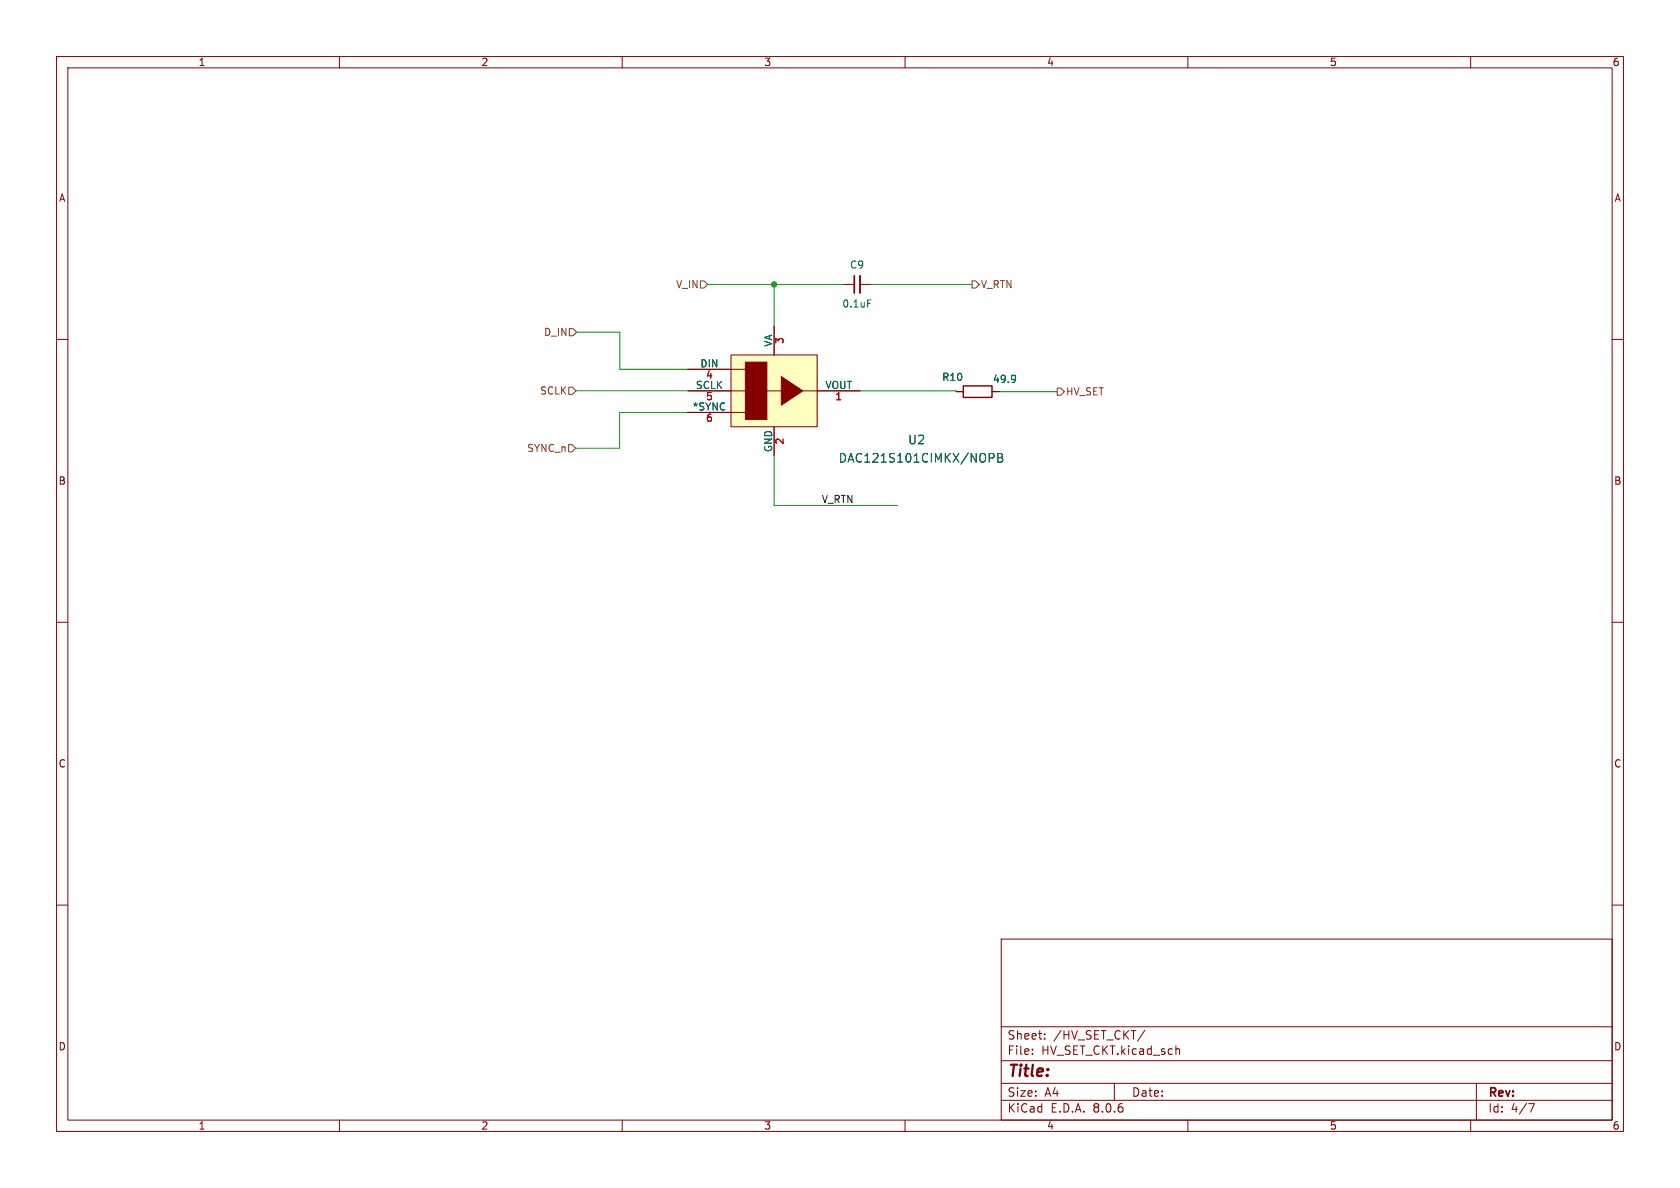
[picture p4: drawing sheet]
<svg xmlns="http://www.w3.org/2000/svg" width="297mm" height="210mm" viewBox="0 0 297 210" stroke-linecap="round" stroke-linejoin="round" font-family="sans-serif">
<g fill="none" stroke="#840000" stroke-width=".18">
<path d="M10 10h277v190h-277zM12 12h273v186h-273zM60 10v2M110 10v2M160 10v2M210 10v2M260 10v2M10 60h2M285 60h2M10 110h2M285 110h2M10 160h2"/>
<path d="M285 160h2M177 166h108v32h-108zM60 198v2M110 198v2M160 198v2M177 194.5h108M177 191.5h108M177 187.5h108M177 181.5h108M182.5 186.3v.1M182.5 185.5v.1M184.7 183.6v.1"/>
<path d="M184.7 182.8v.1M197 191.5v3M202.4 182.1l-1.3 2M208 185.5h.5v.9M210 198v2M260 198v2M261 191.5v6.5M270.2 195.1h1l-.6 1.5"/>
</g>
<path d="M129.2 62.7h15.3v12.7h-15.3z" fill="#ffffc2"/>
<path d="M136.8 57.7v5M149 50.3h2M152 50.3h2.1M121.6 72.9h10.2M121.6 69.1h10.2M121.6 65.3h10.2M129.2 62.7h15.3v12.7h-15.3zM135.6 69.1h2.5M136.8 75.4v5.1M141.9 69.1h10.2M169 69.2h1.3M175.4 69.2h1.2" fill="none" stroke="#840000" stroke-width=".18"/>
<g fill="#840000" stroke="#840000" stroke-width=".18">
<path d="M138.1 66.6l3.8 2.5-3.8 2.5z"/>
<path d="M131.8 64h3.8v10.2h-3.8z"/>
</g>
<path d="M153.4 53h.6M179.4 66.4l.1 .1a1.07 1.07 0 0 1-.1 1M179.5 66.9l-.1 .2M174.9 80.2h.6l.3 .3-.2 .4-.7 .1M176.4 80.2h.5l.2 .1 .1 .3-.3 .3a.41 .41 0 0 1 .4 .4 .41 .41 0 0 1-.3 .4h-.6zM176.4 80.9h.5" fill="none" stroke="#006464" stroke-width=".18"/>
<path d="M152 48.8v3" fill="none" stroke="#840000" stroke-width=".33"/>
<path d="M151 48.8v3" fill="none" stroke="#840000" stroke-width=".3"/>
<path d="M170.3 68.2h5.1v2.1h-5.1z" fill="none" stroke="#840000" stroke-width=".25"/>
<path d="M100.6 58.1h.7l.6 .6-.6 .7h-.7zM123.8 49.6h.7l.6 .7-.6 .6h-.7zM171.9 49.6h.6l.6 .7-.6 .6h-.6zM100.5 78.6h.6l.7 .6-.7 .7h-.6zM100.5 68.4h.7l.6 .7-.6 .6h-.7zM186.9 68.6h.6l.7 .6-.7 .7h-.6z" fill="none" stroke="#725600" stroke-width=".18"/>
<path d="M101.9 58.7h7.7v6.6h12M125.1 50.3h23.9M136.8 50.3v7.4M154.1 50.3h17.8M101.8 69.1h19.8M121.6 69.1h.1M121.6 72.9h-12.1v6.3h-7.7M152.1 69.1h16.9v.1M176.6 69.2h10.3M136.8 80.5v8.9h21.9" fill="none" stroke="#009600" stroke-width=".18"/>
<circle cx="136.8" cy="50.3" r=".46" fill="#009600" stroke="#009600" stroke-width=".18"/>
<text font-size="2.8" fill="#840000" x="178" y="190.9">Title:</text>
<g font-size="2.1" fill="#006464">
<text x="148.2" y="82">DAC121S101CIMKX/NOPB</text>
<text x="160.4" y="78.7">U2</text>
</g>
<g font-size="2.1" fill="#840000">
<text x="178" y="184">Sheet:</text>
<text x="186.2" y="184">/HV_SET_CKT/</text>
<text x="178" y="186.7">File:</text>
<text x="184.1" y="186.7">HV_SET_CKT.kicad_sch</text>
<text x="178" y="196.9">KiCad</text>
<text x="178" y="194.1">Size:</text>
<text x="184.7" y="194.1">A4</text>
<text x="185.7" y="196.9">E.D.A.</text>
<text x="193.3" y="196.9">8.0.6</text>
<text x="200" y="194.1">Date:</text>
<text x="263" y="194.3">Rev:</text>
<text x="263" y="196.9">Id:</text>
<text x="267.1" y="196.9">4/7</text>
</g>
<g font-size="1.8" fill="#840000">
<text x="35" y="11.9">1</text>
<text x="85" y="11.9">2</text>
<text x="135" y="11.9">3</text>
<text x="185" y="11.9">4</text>
<text x="235" y="11.9">5</text>
<text x="285" y="11.9">6</text>
<text x="10.3" y="35.9">A</text>
<text x="285.3" y="35.9">A</text>
<text x="10.3" y="85.9">B</text>
<text x="285.3" y="85.9">B</text>
<text x="10.3" y="135.9">C</text>
<text x="285.3" y="135.9">C</text>
<text x="10.3" y="185.9">D</text>
<text x="285.3" y="185.9">D</text>
<text x="35" y="199.9">1</text>
<text x="85" y="199.9">2</text>
<text x="135" y="199.9">3</text>
<text x="185" y="199.9">4</text>
<text x="235" y="199.9">5</text>
<text x="285" y="199.9">6</text>
</g>
<g font-size="1.8" fill="#006464">
<text x="150.2" y="47.7">C9</text>
<text x="148.8" y="54.6">0.1uF</text>
<text x="123.7" y="65">DIN</text>
<text x="136.6" y="61.4" transform="rotate(-90 136.6 61.4)">VA</text>
<text x="122.9" y="68.8">SCLK</text>
<text x="124.7" y="67.3">4</text>
<text x="124.7" y="71.1">5</text>
<text x="145.8" y="68.8">VOUT</text>
<text x="166.5" y="67.5">R10</text>
<text x="175.4" y="67.9">49.9</text>
<text x="122.4" y="72.7">*SYNC</text>
<text x="136.6" y="80" transform="rotate(-90 136.6 80)">GND</text>
</g>
<g font-size="1.8" fill="#725600">
<text x="119.4" y="51.1">V_IN</text>
<text x="173.3" y="51.1">V_RTN</text>
<text x="96.1" y="59.6">D_IN</text>
<text x="95.4" y="69.9">SCLK</text>
<text x="188.4" y="70.1">HV_SET</text>
<text x="93.1" y="80.1">SYNC_n</text>
</g>
<g font-size="1.8" fill="#a90000">
<text x="138.8" y="60.9" transform="rotate(-90 138.8 60.9)">3</text>
<text x="147.6" y="71.1">1</text>
<text x="124.7" y="74.9">6</text>
<text x="138.8" y="78.7" transform="rotate(-90 138.8 78.7)">2</text>
</g>
<text font-size="1.8" fill="#0f0f0f" x="145.2" y="89">V_RTN</text>
</svg>
